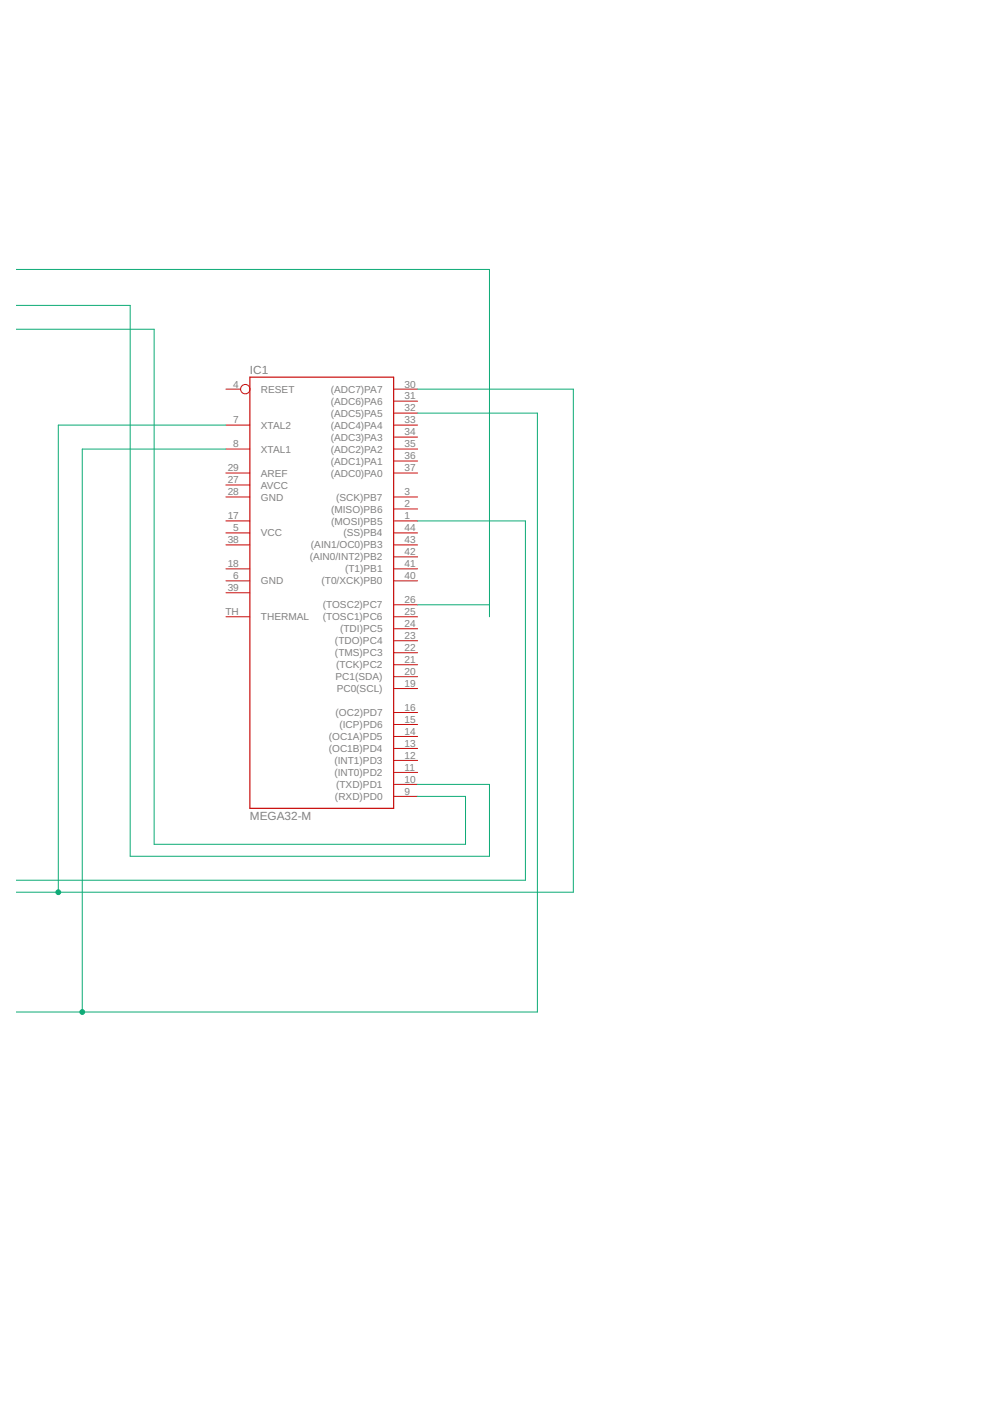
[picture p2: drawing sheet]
<svg xmlns="http://www.w3.org/2000/svg" width="210mm" height="297mm" viewBox="0 0 210 297" stroke-linecap="round" stroke-linejoin="round" font-family="sans-serif">
<path d="M53 80h30.5v91.4h-30.5z" fill="none" stroke="#c90d0c" stroke-width=".25"/>
<g fill="none" stroke="#c90d0c" stroke-width=".21">
<path d="M47.9 82.5h3.1M47.9 90.1h5.1M47.9 95.2h5.1M83.5 82.5h5M83.5 85h5M83.5 87.6h5M83.5 90.1h5M83.5 92.7h5M83.5 95.2h5M83.5 97.7h5M47.9 100.3h5.1M47.9 105.4h5.1"/>
<path d="M47.9 110.4h5.1M47.9 113h5.1M47.9 115.5h5.1M47.9 102.8h5.1M83.5 100.3h5M83.5 105.4h5M83.5 107.9h5M83.5 110.4h5M83.5 113h5M83.5 115.5h5M83.5 118.1h5M47.9 120.6h5.1"/>
<path d="M47.9 123.1h5.1M47.9 130.8h5.1M47.9 125.7h5.1M83.5 120.6h5M83.5 123.1h5M83.5 128.2h5M83.5 130.8h5M83.5 133.3h5M83.5 135.8h5M83.5 138.4h5M83.5 140.9h5M83.5 143.5h5"/>
<path d="M83.5 146h5M83.5 158.7h5M83.5 156.1h5M83.5 153.6h5M83.5 151.1h5M83.5 168.8h5M83.5 166.3h5M83.5 163.8h5M83.5 161.2h5"/>
<circle cx="52" cy="82.5" r=".99"/>
</g>
<path d="M3.4 57.1h100.4v73.7M3.4 69.8h29.3v109.2h66v-10.2h-10.2M3.4 64.7h24.2v116.8h76.2v-15.2h-15.3M47.9 95.2h-30.5v119.4M47.9 90.1h-35.5v99.1M88.5 87.6h25.4v127h-110.5M88.5 82.5h33.1v106.7h-118.2M88.5 110.4h22.9v76.2h-108M88.5 128.2h15.3" fill="none" stroke="#0dab76" stroke-width=".21"/>
<g fill="#0dab76" stroke="#0dab76" stroke-width=".21">
<circle cx="17.4" cy="214.6" r=".51"/>
<circle cx="12.4" cy="189.2" r=".51"/>
</g>
<g font-size="2.5" fill="#808080">
<text x="53" y="79.2">IC1</text>
<text x="53" y="173.9">MEGA32-M</text>
</g>
<g font-size="2.1" fill="#808080">
<text x="49.5" y="82.2">4</text>
<text x="55.3" y="83.3">RESET</text>
<text x="70.1" y="83.3">(ADC7)PA7</text>
<text x="85.8" y="82.2">30</text>
<text x="49.5" y="89.8">7</text>
<text x="70.1" y="85.8">(ADC6)PA6</text>
<text x="70.1" y="88.4">(ADC5)PA5</text>
<text x="85.8" y="84.7">31</text>
<text x="85.8" y="87.2">32</text>
<text x="85.8" y="89.8">33</text>
<text x="49.5" y="94.9">8</text>
<text x="55.3" y="96">XTAL1</text>
<text x="55.3" y="90.9">XTAL2</text>
<text x="70.1" y="90.9">(ADC4)PA4</text>
<text x="70.1" y="93.4">(ADC3)PA3</text>
<text x="70.1" y="96">(ADC2)PA2</text>
<text x="85.8" y="92.3">34</text>
<text x="85.8" y="94.9">35</text>
<text x="48.3" y="99.9">29</text>
<text x="55.3" y="101.1">AREF</text>
<text x="70.1" y="98.5">(ADC1)PA1</text>
<text x="70.1" y="101.1">(ADC0)PA0</text>
<text x="85.8" y="97.4">36</text>
<text x="85.8" y="99.9">37</text>
<text x="48.3" y="105">28</text>
<text x="48.3" y="102.5">27</text>
<text x="55.3" y="106.1">GND</text>
<text x="55.3" y="103.6">AVCC</text>
<text x="71.3" y="106.1">(SCK)PB7</text>
<text x="85.8" y="105">3</text>
<text x="85.8" y="107.6">2</text>
<text x="48.3" y="110.1">17</text>
<text x="49.5" y="112.6">5</text>
<text x="55.3" y="113.7">VCC</text>
<text x="70.2" y="108.7">(MISO)PB6</text>
<text x="70.2" y="111.2">(MOSI)PB5</text>
<text x="72.8" y="113.7">(SS)PB4</text>
<text x="85.8" y="110.1">1</text>
<text x="85.8" y="112.6">44</text>
<text x="48.3" y="115.2">38</text>
<text x="65.7" y="118.8">(AIN0/INT2)PB2</text>
<text x="65.9" y="116.3">(AIN1/OC0)PB3</text>
<text x="85.8" y="115.2">43</text>
<text x="85.8" y="117.7">42</text>
<text x="48.3" y="120.2">18</text>
<text x="48.3" y="125.3">39</text>
<text x="49.5" y="122.8">6</text>
<text x="55.3" y="123.9">GND</text>
<text x="68.2" y="123.9">(T0/XCK)PB0</text>
<text x="73.2" y="121.4">(T1)PB1</text>
<text x="85.8" y="120.2">41</text>
<text x="85.8" y="122.8">40</text>
<text x="47.8" y="130.4">TH</text>
<text x="55.3" y="131.5">THERMAL</text>
<text x="68.4" y="129">(TOSC2)PC7</text>
<text x="68.4" y="131.5">(TOSC1)PC6</text>
<text x="85.8" y="127.9">26</text>
<text x="85.8" y="130.4">25</text>
<text x="71" y="136.6">(TDO)PC4</text>
<text x="72.1" y="134.1">(TDI)PC5</text>
<text x="85.8" y="132.9">24</text>
<text x="85.8" y="135.5">23</text>
<text x="71" y="139.1">(TMS)PC3</text>
<text x="71.3" y="141.7">(TCK)PC2</text>
<text x="85.8" y="138">22</text>
<text x="85.8" y="140.6">21</text>
<text x="85.8" y="143.1">20</text>
<text x="71.2" y="144.2">PC1(SDA)</text>
<text x="71.4" y="146.8">PC0(SCL)</text>
<text x="85.8" y="145.6">19</text>
<text x="71.2" y="151.8">(OC2)PD7</text>
<text x="72" y="154.4">(ICP)PD6</text>
<text x="85.8" y="155.8">14</text>
<text x="85.8" y="153.3">15</text>
<text x="85.8" y="150.7">16</text>
<text x="69.7" y="159.5">(OC1B)PD4</text>
<text x="69.7" y="156.9">(OC1A)PD5</text>
<text x="70.9" y="162">(INT1)PD3</text>
<text x="85.8" y="160.9">12</text>
<text x="85.8" y="158.3">13</text>
<text x="70.9" y="164.5">(INT0)PD2</text>
<text x="71.3" y="167.1">(TXD)PD1</text>
<text x="85.8" y="166">10</text>
<text x="85.8" y="163.4">11</text>
<text x="71" y="169.6">(RXD)PD0</text>
<text x="85.8" y="168.5">9</text>
</g>
</svg>
